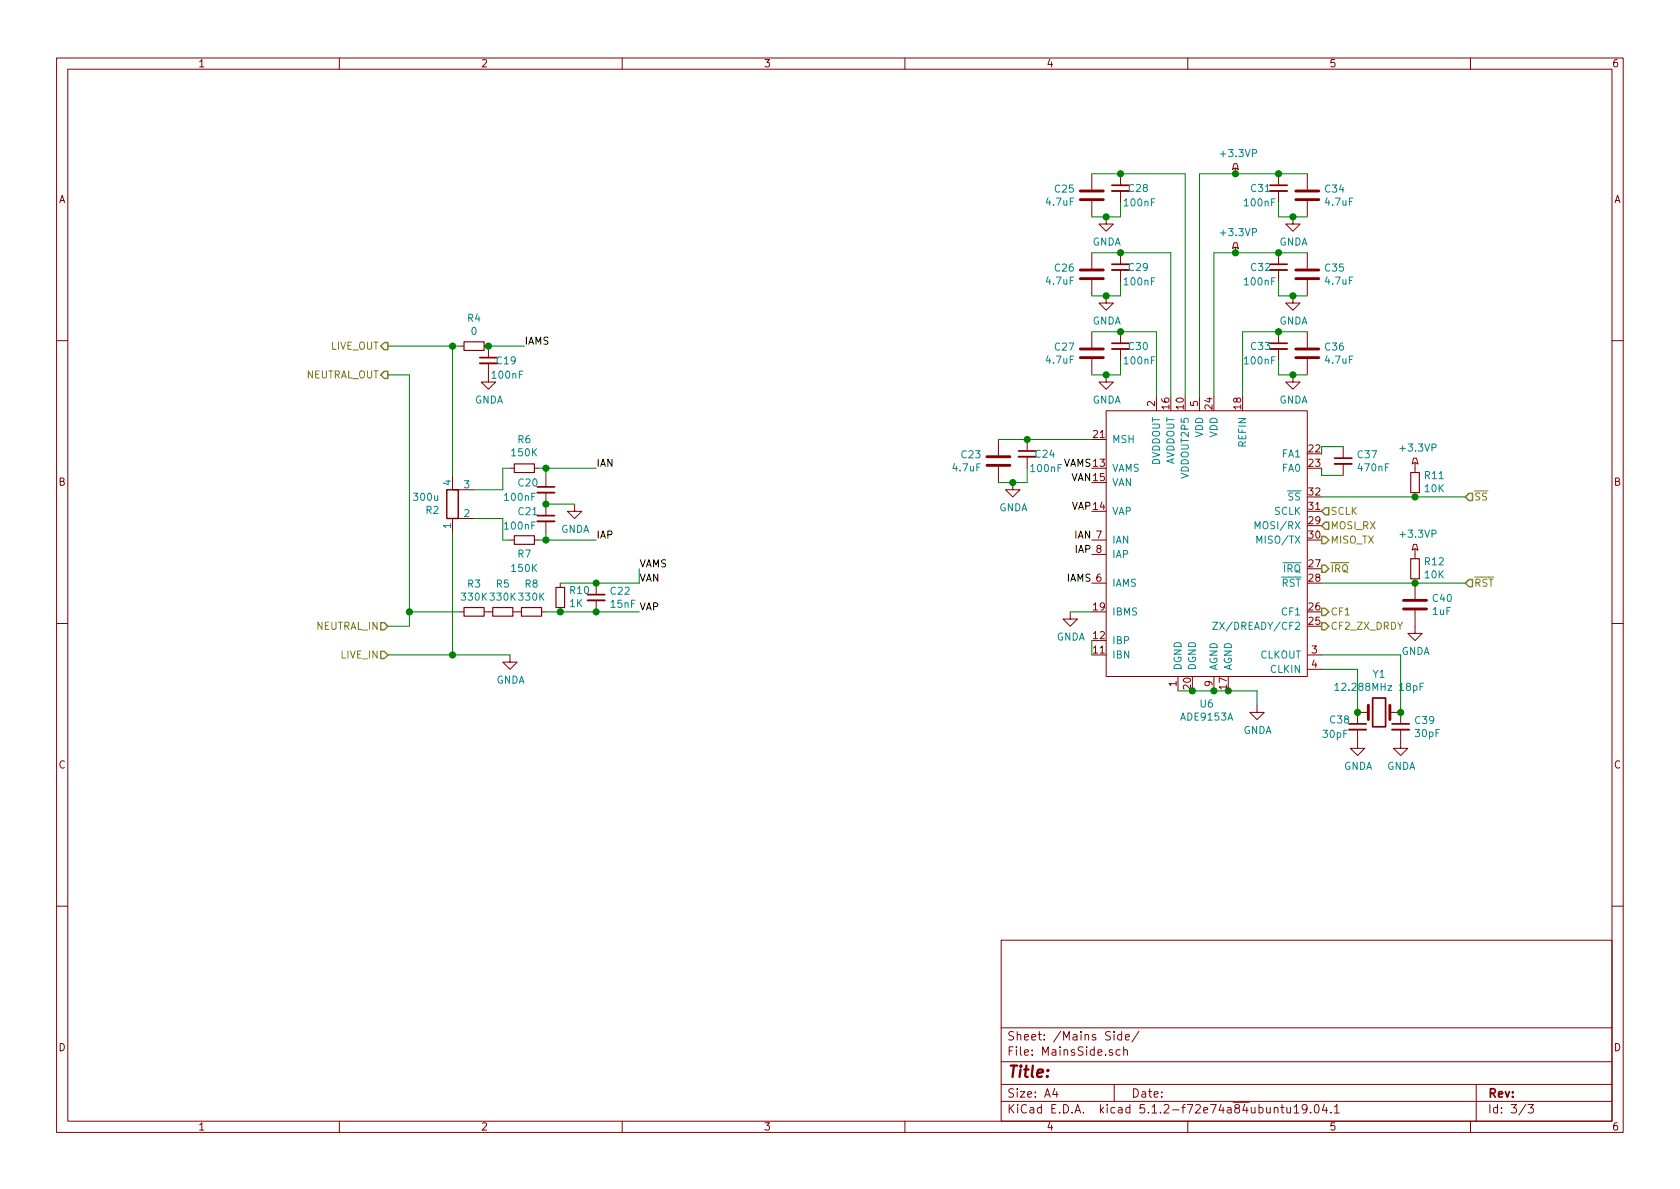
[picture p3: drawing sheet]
EESchema Schematic File Version 4
EELAYER 29 0
EELAYER END
$Descr A4 11693 8268
encoding utf-8
Sheet 3 3
Title ""
Date ""
Rev ""
Comp ""
Comment1 ""
Comment2 ""
Comment3 ""
Comment4 ""
$EndDescr
$Comp
L power:GNDA #PWR?
U 1 1
P 8750 4900
AR Path="/5CEF8767" Ref="#PWR?"  Part="1" 
AR Path="/5CEE53FC/5CEF8767" Ref="#PWR050"  Part="1" 
F 0 "#PWR050" H 8750 4650 50  0001 C CNN
F 1 "GNDA" H 8755 4727 50  0000 C CNN
F 2 "" H 8750 4900 50  0001 C CNN
F 3 "" H 8750 4900 50  0001 C CNN
	1    8750 4900
	1    0    0    -1  
$EndComp
Wire Wire Line
	8750 4800 8750 4900
$Comp
L Device:Crystal Y?
U 1 1
P 9600 4950
AR Path="/5CEF878B" Ref="Y?"  Part="1" 
AR Path="/5CEE53FC/5CEF878B" Ref="Y1"  Part="1" 
F 0 "Y1" H 9600 5218 50  0000 C CNN
F 1 "12.288MHz 18pF" H 9600 5127 50  0000 C CNN
F 2 "Crystal:Crystal_SMD_3225-4Pin_3.2x2.5mm" H 9600 4950 50  0001 C CNN
F 3 "~" H 9600 4950 50  0001 C CNN
	1    9600 4950
	1    0    0    -1  
$EndComp
Wire Wire Line
	9200 4650 9450 4650
Wire Wire Line
	9450 4650 9450 4950
Wire Wire Line
	9200 4550 9750 4550
Wire Wire Line
	9750 4550 9750 4950
$Comp
L Device:C_Small C?
U 1 1
P 9750 5050
AR Path="/5CEF8795" Ref="C?"  Part="1" 
AR Path="/5CEE53FC/5CEF8795" Ref="C39"  Part="1" 
F 0 "C39" H 9842 5096 50  0000 L CNN
F 1 "30pF" H 9842 5005 50  0000 L CNN
F 2 "Capacitor_SMD:C_0603_1608Metric" H 9750 5050 50  0001 C CNN
F 3 "~" H 9750 5050 50  0001 C CNN
	1    9750 5050
	1    0    0    -1  
$EndComp
Connection ~ 9750 4950
$Comp
L Device:C_Small C?
U 1 1
P 9450 5050
AR Path="/5CEF87A2" Ref="C?"  Part="1" 
AR Path="/5CEE53FC/5CEF87A2" Ref="C38"  Part="1" 
F 0 "C38" H 9650 5100 50  0000 R CNN
F 1 "30pF" H 9700 5000 50  0000 R CNN
F 2 "Capacitor_SMD:C_0603_1608Metric" H 9450 5050 50  0001 C CNN
F 3 "~" H 9450 5050 50  0001 C CNN
	1    9450 5050
	-1   0    0    -1  
$EndComp
Connection ~ 9450 4950
$Comp
L Device:C_Small C?
U 1 1
P 9350 3200
AR Path="/5CEF87AF" Ref="C?"  Part="1" 
AR Path="/5CEE53FC/5CEF87AF" Ref="C37"  Part="1" 
F 0 "C37" H 9442 3246 50  0000 L CNN
F 1 "470nF" H 9442 3155 50  0000 L CNN
F 2 "Capacitor_SMD:C_0603_1608Metric" H 9350 3200 50  0001 C CNN
F 3 "~" H 9350 3200 50  0001 C CNN
	1    9350 3200
	1    0    0    -1  
$EndComp
Wire Wire Line
	9200 3150 9200 3100
Wire Wire Line
	9200 3100 9350 3100
Wire Wire Line
	9200 3250 9200 3300
Wire Wire Line
	9200 3300 9350 3300
$Comp
L Device:C C?
U 1 1
P 9100 2450
AR Path="/5CEF87B9" Ref="C?"  Part="1" 
AR Path="/5CEE53FC/5CEF87B9" Ref="C36"  Part="1" 
F 0 "C36" H 9215 2496 50  0000 L CNN
F 1 "4.7uF" H 9215 2405 50  0000 L CNN
F 2 "Capacitor_SMD:C_0603_1608Metric" H 9138 2300 50  0001 C CNN
F 3 "~" H 9100 2450 50  0001 C CNN
	1    9100 2450
	1    0    0    -1  
$EndComp
$Comp
L Device:C_Small C?
U 1 1
P 8900 2400
AR Path="/5CEF87BF" Ref="C?"  Part="1" 
AR Path="/5CEE53FC/5CEF87BF" Ref="C33"  Part="1" 
F 0 "C33" H 9100 2400 50  0000 R CNN
F 1 "100nF" H 9150 2300 50  0000 R CNN
F 2 "Capacitor_SMD:C_0603_1608Metric" H 8900 2400 50  0001 C CNN
F 3 "~" H 8900 2400 50  0001 C CNN
	1    8900 2400
	-1   0    0    -1  
$EndComp
Wire Wire Line
	8900 2500 8900 2600
Wire Wire Line
	8650 2300 8900 2300
Connection ~ 8900 2300
Wire Wire Line
	8900 2300 9100 2300
Wire Wire Line
	8650 2750 8650 2300
$Comp
L Device:C C?
U 1 1
P 9100 1900
AR Path="/5CEF87D3" Ref="C?"  Part="1" 
AR Path="/5CEE53FC/5CEF87D3" Ref="C35"  Part="1" 
F 0 "C35" H 9215 1946 50  0000 L CNN
F 1 "4.7uF" H 9215 1855 50  0000 L CNN
F 2 "Capacitor_SMD:C_0603_1608Metric" H 9138 1750 50  0001 C CNN
F 3 "~" H 9100 1900 50  0001 C CNN
	1    9100 1900
	1    0    0    -1  
$EndComp
$Comp
L Device:C_Small C?
U 1 1
P 8900 1850
AR Path="/5CEF87D9" Ref="C?"  Part="1" 
AR Path="/5CEE53FC/5CEF87D9" Ref="C32"  Part="1" 
F 0 "C32" H 9100 1850 50  0000 R CNN
F 1 "100nF" H 9150 1750 50  0000 R CNN
F 2 "Capacitor_SMD:C_0603_1608Metric" H 8900 1850 50  0001 C CNN
F 3 "~" H 8900 1850 50  0001 C CNN
	1    8900 1850
	-1   0    0    -1  
$EndComp
Wire Wire Line
	8900 1950 8900 2050
Connection ~ 8900 1750
Wire Wire Line
	8900 1750 9100 1750
Wire Wire Line
	8450 1750 8600 1750
$Comp
L Device:C C?
U 1 1
P 7600 2450
AR Path="/5CEF87EC" Ref="C?"  Part="1" 
AR Path="/5CEE53FC/5CEF87EC" Ref="C27"  Part="1" 
F 0 "C27" H 7715 2496 50  0000 L CNN
F 1 "4.7uF" H 7715 2405 50  0000 L CNN
F 2 "Capacitor_SMD:C_0603_1608Metric" H 7638 2300 50  0001 C CNN
F 3 "~" H 7600 2450 50  0001 C CNN
	1    7600 2450
	-1   0    0    -1  
$EndComp
Wire Wire Line
	7800 2500 7800 2600
Wire Wire Line
	7800 2300 7600 2300
$Comp
L Device:C C?
U 1 1
P 9100 1350
AR Path="/5CEF87FD" Ref="C?"  Part="1" 
AR Path="/5CEE53FC/5CEF87FD" Ref="C34"  Part="1" 
F 0 "C34" H 9215 1396 50  0000 L CNN
F 1 "4.7uF" H 9215 1305 50  0000 L CNN
F 2 "Capacitor_SMD:C_0603_1608Metric" H 9138 1200 50  0001 C CNN
F 3 "~" H 9100 1350 50  0001 C CNN
	1    9100 1350
	1    0    0    -1  
$EndComp
$Comp
L Device:C_Small C?
U 1 1
P 8900 1300
AR Path="/5CEF8803" Ref="C?"  Part="1" 
AR Path="/5CEE53FC/5CEF8803" Ref="C31"  Part="1" 
F 0 "C31" H 9100 1300 50  0000 R CNN
F 1 "100nF" H 9150 1200 50  0000 R CNN
F 2 "Capacitor_SMD:C_0603_1608Metric" H 8900 1300 50  0001 C CNN
F 3 "~" H 8900 1300 50  0001 C CNN
	1    8900 1300
	-1   0    0    -1  
$EndComp
Wire Wire Line
	8900 1400 8900 1500
Wire Wire Line
	8300 4800 8200 4800
Connection ~ 8550 4800
Wire Wire Line
	8550 4800 8750 4800
Wire Wire Line
	8450 2750 8450 1750
$Comp
L ADE9153A_MK1:ADE9153A U?
U 1 1
P 8400 3750
AR Path="/5CEF881A" Ref="U?"  Part="1" 
AR Path="/5CEE53FC/5CEF881A" Ref="U6"  Part="1" 
F 0 "U6" H 8400 2611 50  0000 C CNN
F 1 "ADE9153A" H 8400 2520 50  0000 C CNN
F 2 "Package_DFN_QFN:QFN-32-1EP_5x5mm_P0.5mm_EP3.1x3.1mm" H 5900 4350 50  0001 C CNN
F 3 "" H 5900 4350 50  0001 C CNN
	1    8400 3750
	1    0    0    -1  
$EndComp
Wire Wire Line
	8350 2750 8350 1200
Wire Wire Line
	8350 1200 8600 1200
Connection ~ 8900 1200
Wire Wire Line
	8050 2300 8050 2750
$Comp
L Device:C_Small C?
U 1 1
P 7800 2400
AR Path="/5CEF8824" Ref="C?"  Part="1" 
AR Path="/5CEE53FC/5CEF8824" Ref="C30"  Part="1" 
F 0 "C30" H 8000 2400 50  0000 R CNN
F 1 "100nF" H 8050 2300 50  0000 R CNN
F 2 "Capacitor_SMD:C_0603_1608Metric" H 7800 2400 50  0001 C CNN
F 3 "~" H 7800 2400 50  0001 C CNN
	1    7800 2400
	1    0    0    -1  
$EndComp
Wire Wire Line
	7800 2300 8050 2300
Connection ~ 7800 2300
$Comp
L Device:C C?
U 1 1
P 7600 1900
AR Path="/5CEF882C" Ref="C?"  Part="1" 
AR Path="/5CEE53FC/5CEF882C" Ref="C26"  Part="1" 
F 0 "C26" H 7715 1946 50  0000 L CNN
F 1 "4.7uF" H 7715 1855 50  0000 L CNN
F 2 "Capacitor_SMD:C_0603_1608Metric" H 7638 1750 50  0001 C CNN
F 3 "~" H 7600 1900 50  0001 C CNN
	1    7600 1900
	-1   0    0    -1  
$EndComp
Wire Wire Line
	7800 1950 7800 2050
Wire Wire Line
	7800 1750 7600 1750
$Comp
L Device:C_Small C?
U 1 1
P 7800 1850
AR Path="/5CEF883D" Ref="C?"  Part="1" 
AR Path="/5CEE53FC/5CEF883D" Ref="C29"  Part="1" 
F 0 "C29" H 8000 1850 50  0000 R CNN
F 1 "100nF" H 8050 1750 50  0000 R CNN
F 2 "Capacitor_SMD:C_0603_1608Metric" H 7800 1850 50  0001 C CNN
F 3 "~" H 7800 1850 50  0001 C CNN
	1    7800 1850
	1    0    0    -1  
$EndComp
Connection ~ 7800 1750
$Comp
L Device:C C?
U 1 1
P 7600 1350
AR Path="/5CEF8844" Ref="C?"  Part="1" 
AR Path="/5CEE53FC/5CEF8844" Ref="C25"  Part="1" 
F 0 "C25" H 7715 1396 50  0000 L CNN
F 1 "4.7uF" H 7715 1305 50  0000 L CNN
F 2 "Capacitor_SMD:C_0603_1608Metric" H 7638 1200 50  0001 C CNN
F 3 "~" H 7600 1350 50  0001 C CNN
	1    7600 1350
	-1   0    0    -1  
$EndComp
Wire Wire Line
	7800 1400 7800 1500
Wire Wire Line
	7800 1200 7600 1200
$Comp
L Device:C_Small C?
U 1 1
P 7800 1300
AR Path="/5CEF8855" Ref="C?"  Part="1" 
AR Path="/5CEE53FC/5CEF8855" Ref="C28"  Part="1" 
F 0 "C28" H 8000 1300 50  0000 R CNN
F 1 "100nF" H 8050 1200 50  0000 R CNN
F 2 "Capacitor_SMD:C_0603_1608Metric" H 7800 1300 50  0001 C CNN
F 3 "~" H 7800 1300 50  0001 C CNN
	1    7800 1300
	1    0    0    -1  
$EndComp
Connection ~ 7800 1200
Wire Wire Line
	8150 2750 8150 1750
Wire Wire Line
	7800 1750 8150 1750
Wire Wire Line
	8250 1200 8250 2750
Wire Wire Line
	7800 1200 8250 1200
$Comp
L Device:R_Shunt R?
U 1 1
P 3150 3500
AR Path="/5CEF8860" Ref="R?"  Part="1" 
AR Path="/5CEE53FC/5CEF8860" Ref="R2"  Part="1" 
F 0 "R2" H 3062 3546 50  0000 R CNN
F 1 "300u" H 3062 3455 50  0000 R CNN
F 2 "Project:WSL4026" V 3080 3500 50  0001 C CNN
F 3 "~" H 3150 3500 50  0001 C CNN
	1    3150 3500
	1    0    0    1   
$EndComp
$Comp
L Device:C_Small C?
U 1 1
P 3800 3400
AR Path="/5CEF8866" Ref="C?"  Part="1" 
AR Path="/5CEE53FC/5CEF8866" Ref="C20"  Part="1" 
F 0 "C20" H 4000 3450 50  0000 R CNN
F 1 "100nF" H 4100 3350 50  0000 R CNN
F 2 "Capacitor_SMD:C_0603_1608Metric" H 3800 3400 50  0001 C CNN
F 3 "~" H 3800 3400 50  0001 C CNN
	1    3800 3400
	-1   0    0    -1  
$EndComp
$Comp
L Device:C_Small C?
U 1 1
P 3800 3600
AR Path="/5CEF886C" Ref="C?"  Part="1" 
AR Path="/5CEE53FC/5CEF886C" Ref="C21"  Part="1" 
F 0 "C21" H 4000 3650 50  0000 R CNN
F 1 "100nF" H 4100 3550 50  0000 R CNN
F 2 "Capacitor_SMD:C_0603_1608Metric" H 3800 3600 50  0001 C CNN
F 3 "~" H 3800 3600 50  0001 C CNN
	1    3800 3600
	-1   0    0    -1  
$EndComp
$Comp
L power:GNDA #PWR?
U 1 1
P 4000 3500
AR Path="/5CEF8872" Ref="#PWR?"  Part="1" 
AR Path="/5CEE53FC/5CEF8872" Ref="#PWR037"  Part="1" 
F 0 "#PWR037" H 4000 3250 50  0001 C CNN
F 1 "GNDA" H 4005 3327 50  0000 C CNN
F 2 "" H 4000 3500 50  0001 C CNN
F 3 "" H 4000 3500 50  0001 C CNN
	1    4000 3500
	1    0    0    -1  
$EndComp
Wire Wire Line
	3800 3500 4000 3500
Connection ~ 3800 3500
Wire Wire Line
	3300 3600 3500 3600
Wire Wire Line
	3500 3600 3500 3750
Wire Wire Line
	3800 3750 3800 3700
Wire Wire Line
	3300 3400 3500 3400
Wire Wire Line
	3500 3400 3500 3250
Wire Wire Line
	3800 3250 3800 3300
$Comp
L Device:R_Small R?
U 1 1
P 3650 3250
AR Path="/5CEF8880" Ref="R?"  Part="1" 
AR Path="/5CEE53FC/5CEF8880" Ref="R6"  Part="1" 
F 0 "R6" V 3846 3250 50  0000 C CNN
F 1 "150K" V 3755 3250 50  0000 C CNN
F 2 "Resistor_SMD:R_0603_1608Metric" H 3650 3250 50  0001 C CNN
F 3 "~" H 3650 3250 50  0001 C CNN
	1    3650 3250
	0    -1   -1   0   
$EndComp
Wire Wire Line
	3500 3250 3550 3250
Wire Wire Line
	3750 3250 3800 3250
$Comp
L Device:R_Small R?
U 1 1
P 3650 3750
AR Path="/5CEF8888" Ref="R?"  Part="1" 
AR Path="/5CEE53FC/5CEF8888" Ref="R7"  Part="1" 
F 0 "R7" V 3550 3750 50  0000 C CNN
F 1 "150K" V 3450 3750 50  0000 C CNN
F 2 "Resistor_SMD:R_0603_1608Metric" H 3650 3750 50  0001 C CNN
F 3 "~" H 3650 3750 50  0001 C CNN
	1    3650 3750
	0    -1   -1   0   
$EndComp
Wire Wire Line
	3500 3750 3550 3750
Wire Wire Line
	3750 3750 3800 3750
Wire Wire Line
	3150 3300 3150 2400
Wire Wire Line
	3150 2400 2700 2400
Wire Wire Line
	3150 3700 3150 4550
Wire Wire Line
	3150 4550 2700 4550
Wire Wire Line
	2700 4350 2850 4350
Wire Wire Line
	2850 4350 2850 4250
Wire Wire Line
	2850 2600 2700 2600
$Comp
L Device:R_Small R?
U 1 1
P 3300 4250
AR Path="/5CEF889B" Ref="R?"  Part="1" 
AR Path="/5CEE53FC/5CEF889B" Ref="R3"  Part="1" 
F 0 "R3" V 3104 4250 50  0000 C CNN
F 1 "330K" V 3195 4250 50  0000 C CNN
F 2 "Resistor_SMD:R_1206_3216Metric" H 3300 4250 50  0001 C CNN
F 3 "~" H 3300 4250 50  0001 C CNN
	1    3300 4250
	0    1    1    0   
$EndComp
Wire Wire Line
	2850 4250 3200 4250
Connection ~ 2850 4250
Wire Wire Line
	2850 4250 2850 2600
$Comp
L Device:R_Small R?
U 1 1
P 3500 4250
AR Path="/5CEF88A4" Ref="R?"  Part="1" 
AR Path="/5CEE53FC/5CEF88A4" Ref="R5"  Part="1" 
F 0 "R5" V 3304 4250 50  0000 C CNN
F 1 "330K" V 3395 4250 50  0000 C CNN
F 2 "Resistor_SMD:R_1206_3216Metric" H 3500 4250 50  0001 C CNN
F 3 "~" H 3500 4250 50  0001 C CNN
	1    3500 4250
	0    1    1    0   
$EndComp
$Comp
L Device:R_Small R?
U 1 1
P 3700 4250
AR Path="/5CEF88AA" Ref="R?"  Part="1" 
AR Path="/5CEE53FC/5CEF88AA" Ref="R8"  Part="1" 
F 0 "R8" V 3504 4250 50  0000 C CNN
F 1 "330K" V 3595 4250 50  0000 C CNN
F 2 "Resistor_SMD:R_1206_3216Metric" H 3700 4250 50  0001 C CNN
F 3 "~" H 3700 4250 50  0001 C CNN
	1    3700 4250
	0    1    1    0   
$EndComp
Text Label 4450 4250 0    50   ~ 0
VAP
Text Label 4450 4050 0    50   ~ 0
VAN
Text Label 4450 3950 0    50   ~ 0
VAMS
Wire Wire Line
	3800 4250 3900 4250
$Comp
L Device:R_Small R?
U 1 1
P 3900 4150
AR Path="/5CEF88BA" Ref="R?"  Part="1" 
AR Path="/5CEE53FC/5CEF88BA" Ref="R10"  Part="1" 
F 0 "R10" H 3841 4104 50  0000 R CNN
F 1 "1K" H 3841 4195 50  0000 R CNN
F 2 "Resistor_SMD:R_0603_1608Metric" H 3900 4150 50  0001 C CNN
F 3 "~" H 3900 4150 50  0001 C CNN
	1    3900 4150
	-1   0    0    1   
$EndComp
Connection ~ 3900 4250
Wire Wire Line
	3900 4250 4150 4250
$Comp
L Device:C_Small C?
U 1 1
P 4150 4150
AR Path="/5CEF88C2" Ref="C?"  Part="1" 
AR Path="/5CEE53FC/5CEF88C2" Ref="C22"  Part="1" 
F 0 "C22" H 4242 4196 50  0000 L CNN
F 1 "15nF" H 4242 4105 50  0000 L CNN
F 2 "Capacitor_SMD:C_0603_1608Metric" H 4150 4150 50  0001 C CNN
F 3 "~" H 4150 4150 50  0001 C CNN
	1    4150 4150
	1    0    0    -1  
$EndComp
Connection ~ 4150 4250
Wire Wire Line
	4150 4250 4450 4250
Wire Wire Line
	3900 4050 4150 4050
Wire Wire Line
	4450 4050 4450 3950
Connection ~ 4150 4050
Wire Wire Line
	4150 4050 4450 4050
$Comp
L Device:R_Small R?
U 1 1
P 3300 2400
AR Path="/5CEF88CE" Ref="R?"  Part="1" 
AR Path="/5CEE53FC/5CEF88CE" Ref="R4"  Part="1" 
F 0 "R4" V 3104 2400 50  0000 C CNN
F 1 "0" V 3195 2400 50  0000 C CNN
F 2 "Resistor_SMD:R_0603_1608Metric" H 3300 2400 50  0001 C CNN
F 3 "~" H 3300 2400 50  0001 C CNN
	1    3300 2400
	0    1    1    0   
$EndComp
Wire Wire Line
	3150 2400 3200 2400
$Comp
L Device:C_Small C?
U 1 1
P 3400 2500
AR Path="/5CEF88D6" Ref="C?"  Part="1" 
AR Path="/5CEE53FC/5CEF88D6" Ref="C19"  Part="1" 
F 0 "C19" H 3600 2500 50  0000 R CNN
F 1 "100nF" H 3650 2400 50  0000 R CNN
F 2 "Capacitor_SMD:C_0603_1608Metric" H 3400 2500 50  0001 C CNN
F 3 "~" H 3400 2500 50  0001 C CNN
	1    3400 2500
	1    0    0    -1  
$EndComp
$Comp
L power:GNDA #PWR?
U 1 1
P 3400 2600
AR Path="/5CEF88DC" Ref="#PWR?"  Part="1" 
AR Path="/5CEE53FC/5CEF88DC" Ref="#PWR036"  Part="1" 
F 0 "#PWR036" H 3400 2350 50  0001 C CNN
F 1 "GNDA" H 3405 2427 50  0000 C CNN
F 2 "" H 3400 2600 50  0001 C CNN
F 3 "" H 3400 2600 50  0001 C CNN
	1    3400 2600
	1    0    0    -1  
$EndComp
Text Label 3650 2400 0    50   ~ 0
IAMS
Wire Wire Line
	3400 2400 3650 2400
Connection ~ 3400 2400
Text Label 4150 3750 0    50   ~ 0
IAP
Text Label 4150 3250 0    50   ~ 0
IAN
Wire Wire Line
	3800 3750 4150 3750
Connection ~ 3800 3750
Wire Wire Line
	3800 3250 4150 3250
Connection ~ 3800 3250
Wire Wire Line
	7600 4450 7600 4550
Text Label 7600 3550 2    50   ~ 0
VAP
Text Label 7600 3350 2    50   ~ 0
VAN
Text Label 7600 3250 2    50   ~ 0
VAMS
Text Label 7600 3850 2    50   ~ 0
IAP
Text Label 7600 3750 2    50   ~ 0
IAN
Text Label 7600 4050 2    50   ~ 0
IAMS
$Comp
L power:GNDA #PWR?
U 1 1
P 7450 4250
AR Path="/5CEF8904" Ref="#PWR?"  Part="1" 
AR Path="/5CEE53FC/5CEF8904" Ref="#PWR039"  Part="1" 
F 0 "#PWR039" H 7450 4000 50  0001 C CNN
F 1 "GNDA" H 7455 4077 50  0000 C CNN
F 2 "" H 7450 4250 50  0001 C CNN
F 3 "" H 7450 4250 50  0001 C CNN
	1    7450 4250
	1    0    0    -1  
$EndComp
Wire Wire Line
	7450 4250 7600 4250
$Comp
L Device:C C?
U 1 1
P 6950 3200
AR Path="/5CEF890B" Ref="C?"  Part="1" 
AR Path="/5CEE53FC/5CEF890B" Ref="C23"  Part="1" 
F 0 "C23" H 7065 3246 50  0000 L CNN
F 1 "4.7uF" H 7065 3155 50  0000 L CNN
F 2 "Capacitor_SMD:C_0603_1608Metric" H 6988 3050 50  0001 C CNN
F 3 "~" H 6950 3200 50  0001 C CNN
	1    6950 3200
	-1   0    0    -1  
$EndComp
Wire Wire Line
	7150 3250 7150 3350
Wire Wire Line
	7150 3050 6950 3050
$Comp
L Device:C_Small C?
U 1 1
P 7150 3150
AR Path="/5CEF891C" Ref="C?"  Part="1" 
AR Path="/5CEE53FC/5CEF891C" Ref="C24"  Part="1" 
F 0 "C24" H 7350 3150 50  0000 R CNN
F 1 "100nF" H 7400 3050 50  0000 R CNN
F 2 "Capacitor_SMD:C_0603_1608Metric" H 7150 3150 50  0001 C CNN
F 3 "~" H 7150 3150 50  0001 C CNN
	1    7150 3150
	1    0    0    -1  
$EndComp
Wire Wire Line
	7150 3050 7600 3050
Connection ~ 7150 3050
$Comp
L power:+3.3VP #PWR?
U 1 1
P 8600 1200
AR Path="/5CEF8924" Ref="#PWR?"  Part="1" 
AR Path="/5CEE53FC/5CEF8924" Ref="#PWR047"  Part="1" 
F 0 "#PWR047" H 8750 1150 50  0001 C CNN
F 1 "+3.3VP" H 8620 1343 50  0000 C CNN
F 2 "" H 8600 1200 50  0001 C CNN
F 3 "" H 8600 1200 50  0001 C CNN
	1    8600 1200
	1    0    0    -1  
$EndComp
Wire Wire Line
	8900 1200 9100 1200
Connection ~ 8600 1200
Wire Wire Line
	8600 1200 8900 1200
$Comp
L power:+3.3VP #PWR?
U 1 1
P 8600 1750
AR Path="/5CEF892D" Ref="#PWR?"  Part="1" 
AR Path="/5CEE53FC/5CEF892D" Ref="#PWR048"  Part="1" 
F 0 "#PWR048" H 8750 1700 50  0001 C CNN
F 1 "+3.3VP" H 8620 1893 50  0000 C CNN
F 2 "" H 8600 1750 50  0001 C CNN
F 3 "" H 8600 1750 50  0001 C CNN
	1    8600 1750
	1    0    0    -1  
$EndComp
Connection ~ 8600 1750
Wire Wire Line
	8600 1750 8900 1750
$Comp
L Device:R_Small R?
U 1 1
P 9850 3350
AR Path="/5CEF8935" Ref="R?"  Part="1" 
AR Path="/5CEE53FC/5CEF8935" Ref="R11"  Part="1" 
F 0 "R11" H 9791 3304 50  0000 R CNN
F 1 "10K" H 9791 3395 50  0000 R CNN
F 2 "Resistor_SMD:R_0603_1608Metric" H 9850 3350 50  0001 C CNN
F 3 "~" H 9850 3350 50  0001 C CNN
	1    9850 3350
	-1   0    0    1   
$EndComp
$Comp
L power:+3.3VP #PWR?
U 1 1
P 9850 3250
AR Path="/5CEF893B" Ref="#PWR?"  Part="1" 
AR Path="/5CEE53FC/5CEF893B" Ref="#PWR056"  Part="1" 
F 0 "#PWR056" H 10000 3200 50  0001 C CNN
F 1 "+3.3VP" H 9870 3393 50  0000 C CNN
F 2 "" H 9850 3250 50  0001 C CNN
F 3 "" H 9850 3250 50  0001 C CNN
	1    9850 3250
	1    0    0    -1  
$EndComp
Wire Wire Line
	9200 3450 9850 3450
$Comp
L Device:R_Small R?
U 1 1
P 9850 3950
AR Path="/5CEF8942" Ref="R?"  Part="1" 
AR Path="/5CEE53FC/5CEF8942" Ref="R12"  Part="1" 
F 0 "R12" H 9791 3904 50  0000 R CNN
F 1 "10K" H 9791 3995 50  0000 R CNN
F 2 "Resistor_SMD:R_0603_1608Metric" H 9850 3950 50  0001 C CNN
F 3 "~" H 9850 3950 50  0001 C CNN
	1    9850 3950
	-1   0    0    1   
$EndComp
$Comp
L power:+3.3VP #PWR?
U 1 1
P 9850 3850
AR Path="/5CEF8948" Ref="#PWR?"  Part="1" 
AR Path="/5CEE53FC/5CEF8948" Ref="#PWR057"  Part="1" 
F 0 "#PWR057" H 10000 3800 50  0001 C CNN
F 1 "+3.3VP" H 9870 3993 50  0000 C CNN
F 2 "" H 9850 3850 50  0001 C CNN
F 3 "" H 9850 3850 50  0001 C CNN
	1    9850 3850
	1    0    0    -1  
$EndComp
Wire Wire Line
	9200 4050 9850 4050
$Comp
L Device:C C?
U 1 1
P 9850 4200
AR Path="/5CEF894F" Ref="C?"  Part="1" 
AR Path="/5CEE53FC/5CEF894F" Ref="C40"  Part="1" 
F 0 "C40" H 9735 4246 50  0000 R CNN
F 1 "1uF" H 9735 4155 50  0000 R CNN
F 2 "Capacitor_SMD:C_0603_1608Metric" H 9888 4050 50  0001 C CNN
F 3 "~" H 9850 4200 50  0001 C CNN
	1    9850 4200
	-1   0    0    -1  
$EndComp
Connection ~ 9850 4050
Text HLabel 2700 2400 0    50   Output ~ 0
LIVE_OUT
Text HLabel 2700 2600 0    50   Output ~ 0
NEUTRAL_OUT
Text HLabel 2700 4350 0    50   Input ~ 0
NEUTRAL_IN
Text HLabel 2700 4550 0    50   Input ~ 0
LIVE_IN
Text HLabel 10200 4050 2    50   Input ~ 0
~RST
Wire Wire Line
	9850 4050 10200 4050
Text HLabel 9200 3950 2    50   Output ~ 0
~IRQ
Text HLabel 9200 3750 2    50   Output ~ 0
MISO_TX
Text HLabel 9200 3650 2    50   Input ~ 0
MOSI_RX
Text HLabel 9200 3550 2    50   Input ~ 0
SCLK
Text HLabel 9200 4250 2    50   Output ~ 0
CF1
Text HLabel 9200 4350 2    50   Output ~ 0
CF2_ZX_DRDY
Text HLabel 10200 3450 2    50   Input ~ 0
~SS
Wire Wire Line
	9850 3450 10200 3450
Connection ~ 9850 3450
$Comp
L power:GNDA #PWR?
U 1 1
P 3550 4550
AR Path="/5CE2C833" Ref="#PWR?"  Part="1" 
AR Path="/5CEE53FC/5CE2C833" Ref="#PWR0101"  Part="1" 
F 0 "#PWR0101" H 3550 4300 50  0001 C CNN
F 1 "GNDA" H 3555 4377 50  0000 C CNN
F 2 "" H 3550 4550 50  0001 C CNN
F 3 "" H 3550 4550 50  0001 C CNN
	1    3550 4550
	1    0    0    -1  
$EndComp
Wire Wire Line
	3150 4550 3550 4550
Wire Wire Line
	8300 4800 8450 4800
Connection ~ 8300 4800
Connection ~ 8450 4800
Wire Wire Line
	8450 4800 8550 4800
Wire Wire Line
	7600 2600 7700 2600
Wire Wire Line
	7600 2050 7700 2050
Wire Wire Line
	7600 1500 7700 1500
Wire Wire Line
	8900 1500 9000 1500
Wire Wire Line
	8900 2050 9000 2050
Wire Wire Line
	8900 2600 9000 2600
$Comp
L power:GNDA #PWR?
U 1 1
P 9450 5150
AR Path="/5CE43BC1" Ref="#PWR?"  Part="1" 
AR Path="/5CEE53FC/5CE43BC1" Ref="#PWR0107"  Part="1" 
F 0 "#PWR0107" H 9450 4900 50  0001 C CNN
F 1 "GNDA" H 9455 4977 50  0000 C CNN
F 2 "" H 9450 5150 50  0001 C CNN
F 3 "" H 9450 5150 50  0001 C CNN
	1    9450 5150
	1    0    0    -1  
$EndComp
$Comp
L power:GNDA #PWR?
U 1 1
P 9750 5150
AR Path="/5CE44713" Ref="#PWR?"  Part="1" 
AR Path="/5CEE53FC/5CE44713" Ref="#PWR0108"  Part="1" 
F 0 "#PWR0108" H 9750 4900 50  0001 C CNN
F 1 "GNDA" H 9755 4977 50  0000 C CNN
F 2 "" H 9750 5150 50  0001 C CNN
F 3 "" H 9750 5150 50  0001 C CNN
	1    9750 5150
	1    0    0    -1  
$EndComp
$Comp
L power:GNDA #PWR?
U 1 1
P 9850 4350
AR Path="/5CE44A13" Ref="#PWR?"  Part="1" 
AR Path="/5CEE53FC/5CE44A13" Ref="#PWR0109"  Part="1" 
F 0 "#PWR0109" H 9850 4100 50  0001 C CNN
F 1 "GNDA" H 9855 4177 50  0000 C CNN
F 2 "" H 9850 4350 50  0001 C CNN
F 3 "" H 9850 4350 50  0001 C CNN
	1    9850 4350
	1    0    0    -1  
$EndComp
$Comp
L power:GNDA #PWR?
U 1 1
P 9000 2600
AR Path="/5CE4666F" Ref="#PWR?"  Part="1" 
AR Path="/5CEE53FC/5CE4666F" Ref="#PWR0110"  Part="1" 
F 0 "#PWR0110" H 9000 2350 50  0001 C CNN
F 1 "GNDA" H 9005 2427 50  0000 C CNN
F 2 "" H 9000 2600 50  0001 C CNN
F 3 "" H 9000 2600 50  0001 C CNN
	1    9000 2600
	1    0    0    -1  
$EndComp
Connection ~ 9000 2600
Wire Wire Line
	9000 2600 9100 2600
$Comp
L power:GNDA #PWR?
U 1 1
P 9000 2050
AR Path="/5CE46D70" Ref="#PWR?"  Part="1" 
AR Path="/5CEE53FC/5CE46D70" Ref="#PWR0111"  Part="1" 
F 0 "#PWR0111" H 9000 1800 50  0001 C CNN
F 1 "GNDA" H 9005 1877 50  0000 C CNN
F 2 "" H 9000 2050 50  0001 C CNN
F 3 "" H 9000 2050 50  0001 C CNN
	1    9000 2050
	1    0    0    -1  
$EndComp
Connection ~ 9000 2050
Wire Wire Line
	9000 2050 9100 2050
$Comp
L power:GNDA #PWR?
U 1 1
P 7700 2600
AR Path="/5CE470D0" Ref="#PWR?"  Part="1" 
AR Path="/5CEE53FC/5CE470D0" Ref="#PWR0112"  Part="1" 
F 0 "#PWR0112" H 7700 2350 50  0001 C CNN
F 1 "GNDA" H 7705 2427 50  0000 C CNN
F 2 "" H 7700 2600 50  0001 C CNN
F 3 "" H 7700 2600 50  0001 C CNN
	1    7700 2600
	1    0    0    -1  
$EndComp
Connection ~ 7700 2600
Wire Wire Line
	7700 2600 7800 2600
$Comp
L power:GNDA #PWR?
U 1 1
P 7700 2050
AR Path="/5CE47502" Ref="#PWR?"  Part="1" 
AR Path="/5CEE53FC/5CE47502" Ref="#PWR0113"  Part="1" 
F 0 "#PWR0113" H 7700 1800 50  0001 C CNN
F 1 "GNDA" H 7705 1877 50  0000 C CNN
F 2 "" H 7700 2050 50  0001 C CNN
F 3 "" H 7700 2050 50  0001 C CNN
	1    7700 2050
	1    0    0    -1  
$EndComp
Connection ~ 7700 2050
Wire Wire Line
	7700 2050 7800 2050
$Comp
L power:GNDA #PWR?
U 1 1
P 9000 1500
AR Path="/5CE47B66" Ref="#PWR?"  Part="1" 
AR Path="/5CEE53FC/5CE47B66" Ref="#PWR0114"  Part="1" 
F 0 "#PWR0114" H 9000 1250 50  0001 C CNN
F 1 "GNDA" H 9005 1327 50  0000 C CNN
F 2 "" H 9000 1500 50  0001 C CNN
F 3 "" H 9000 1500 50  0001 C CNN
	1    9000 1500
	1    0    0    -1  
$EndComp
Connection ~ 9000 1500
Wire Wire Line
	9000 1500 9100 1500
$Comp
L power:GNDA #PWR?
U 1 1
P 7700 1500
AR Path="/5CE4807C" Ref="#PWR?"  Part="1" 
AR Path="/5CEE53FC/5CE4807C" Ref="#PWR0115"  Part="1" 
F 0 "#PWR0115" H 7700 1250 50  0001 C CNN
F 1 "GNDA" H 7705 1327 50  0000 C CNN
F 2 "" H 7700 1500 50  0001 C CNN
F 3 "" H 7700 1500 50  0001 C CNN
	1    7700 1500
	1    0    0    -1  
$EndComp
Connection ~ 7700 1500
Wire Wire Line
	7700 1500 7800 1500
Wire Wire Line
	6950 3350 7050 3350
$Comp
L power:GNDA #PWR?
U 1 1
P 7050 3350
AR Path="/5CE4C4BF" Ref="#PWR?"  Part="1" 
AR Path="/5CEE53FC/5CE4C4BF" Ref="#PWR0116"  Part="1" 
F 0 "#PWR0116" H 7050 3100 50  0001 C CNN
F 1 "GNDA" H 7055 3177 50  0000 C CNN
F 2 "" H 7050 3350 50  0001 C CNN
F 3 "" H 7050 3350 50  0001 C CNN
	1    7050 3350
	1    0    0    -1  
$EndComp
Connection ~ 7050 3350
Wire Wire Line
	7050 3350 7150 3350
Connection ~ 3150 2400
Connection ~ 3150 4550
$EndSCHEMATC
